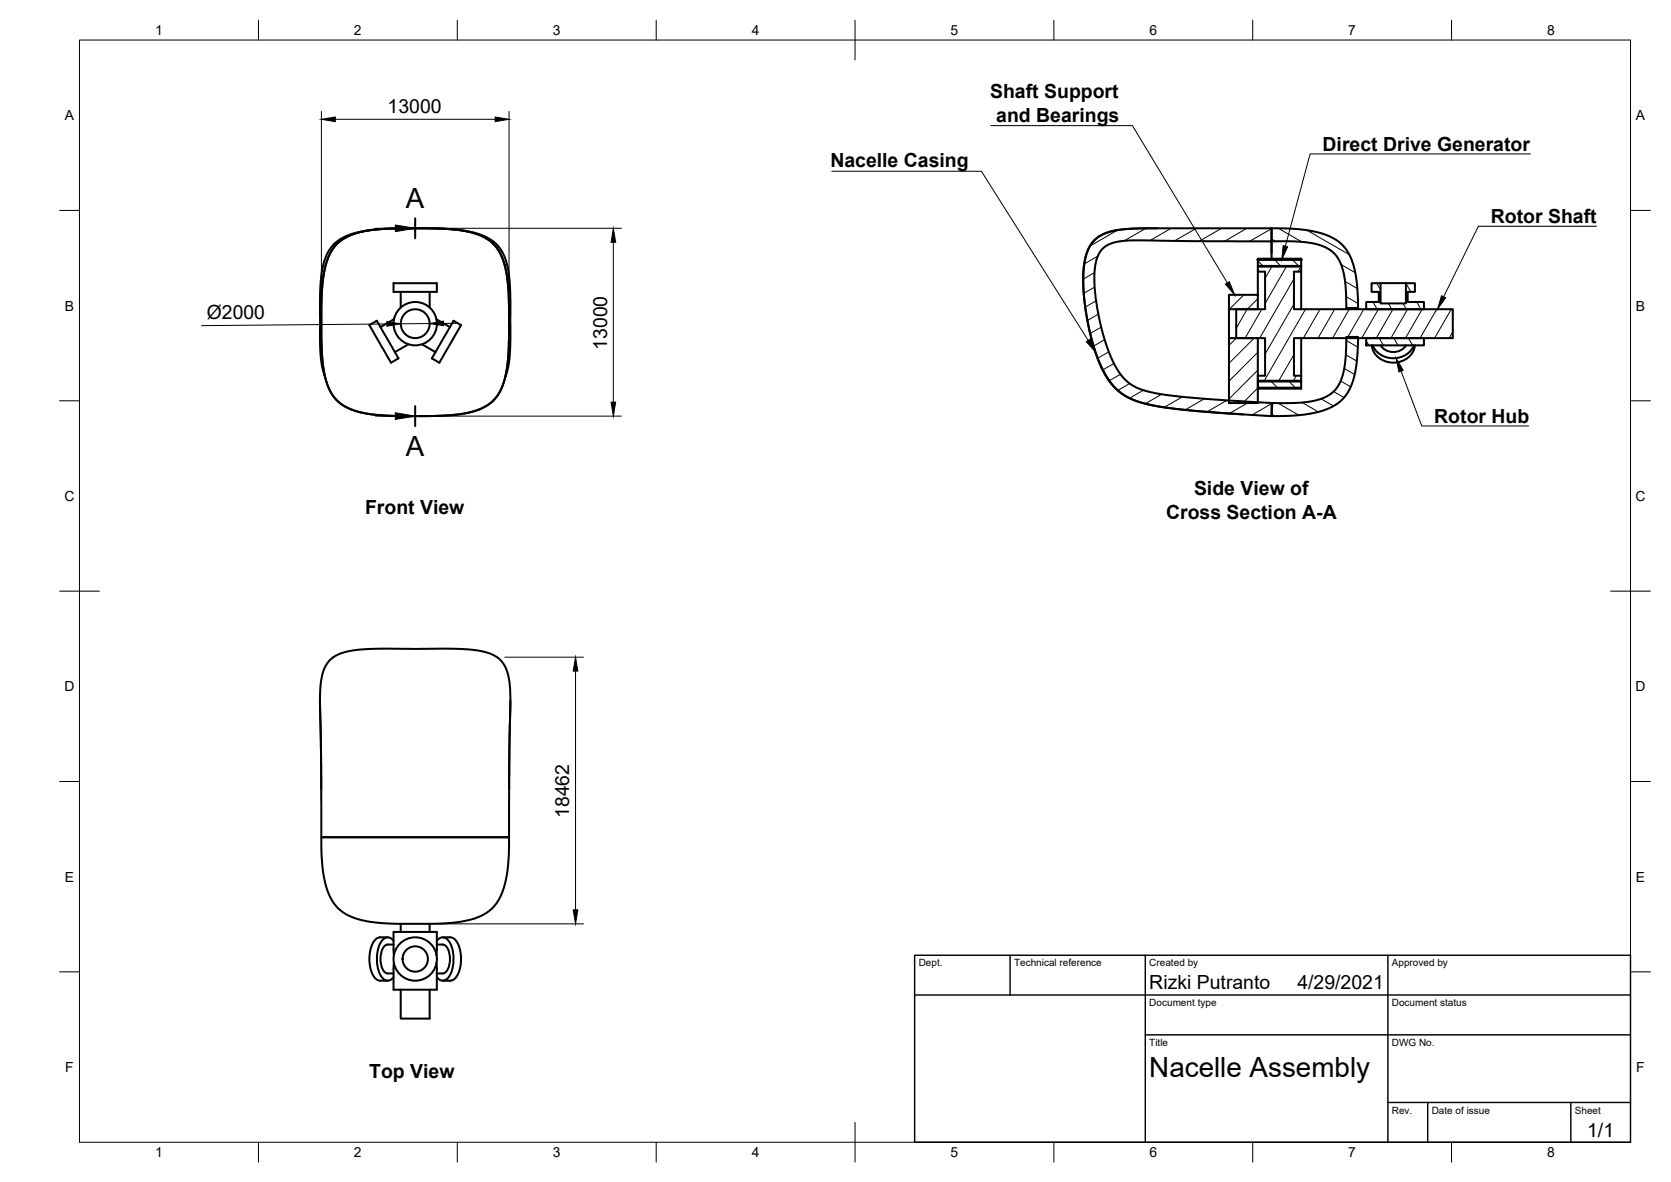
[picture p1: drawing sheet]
<svg xmlns="http://www.w3.org/2000/svg" width="420mm" height="297mm" viewBox="0 0 420 297" stroke-linecap="round" stroke-linejoin="round" font-family="sans-serif">
<!-- layer: Visible -->
<g fill="none" stroke="#000" stroke-width=".51">
<path d="M291.1 57.4l-8.5 .2-4.1 .8-1.5 .6-1.7 1.2-1.2 1.5-.7 1.4-.6 1.8-.4 3.2-.1 2.9 .4 5.1 .7 4.6 .9 4.1 1.5 4.9 1.1 2.7 2 3.4 2 2.2 2.6 1.8 3 1.3 3.7 .8 5.4 .9 17 1.3M319.7 57.4l6.9 .2 4.5 .7 3.4 1.2 2 1.1 1 .9a16.6 16.6 0 0 1 3.7 10.5l.3 5.4h-3l-.3-6.9-.4-2-.6-2.1a8.4 8.4 0 0 0-7.1-5.3l-4.4-.4-6-.1zM84.9 61.1l.2-.2a19 19 0 0 1 11.3-3.4l5.1-.1 9.5 .1 3.7 .2 3.5 .6a10.7 10.7 0 0 1 8.9 9.2l.5 3.1 .3 3.1 .1 10.9-.3 6.4-.7 4a10.6 10.6 0 0 1-9.1 8.7l-3.2 .5-3.7 .3-9.5 .1-7.4-.4-4.4-.8a10.5 10.5 0 0 1-8-8.9l-.5-3.2-.3-3.1-.1-10.9 .3-6.3 .7-4.1a11.5 11.5 0 0 1 3.1-5.8zM99 71.2h10.8v2.1h-10.8zM100.8 73.3v4M108 73.3v4M309 74.1h7.3v3.6h-7.3zM309 77.7v7.3M316.3 65.3h10.9v1.5h-10.9zM316.3 66.8v.2M316.3 65h10.9v.3h-10.9zM316.3 67h10.9v1.3h-1.8v9.4h39.9v7.3h-39.9v9.4h1.8v1.3h-10.9v-1.3h1.8v-9.4h-7.3v-7.3h7.3v-9.4h-1.8z"/>
<path d="M316.3 68.3v5.8M319.7 63.6v-6.2l-34.9 .1-2.9 .2-2.5 .5-1.9 .6-1.8 1.1-.9 .9-.8 1.2-.7 1.6-.5 2.2-.4 3.6 .3 6.4 1.2 7.2 1.6 5.5 1.8 4.4 2.5 3.9 1.8 1.7 1.9 1.3 3.2 1.3 3.4 .8 10.1 1.3 19.5 1.4 .2-3.3-16.6-1-9.1-.9-6.1-1.1-2.5-1-1.6-.9-1.6-1.6-1.7-2.4-1.4-2.7-1.1-3-1.3-4.3-.9-4.4-.5-3.4-.3-3.8 .3-4.5 .5-1.9 .5-1 .8-1 1.3-.9 1.1-.4 2.3-.5 5.6-.2 32.1 .2v4.4M327.2 66.8v.2M327.2 68.3v9.4M338.5 77.4v.3M341.5 77.4v.3M344.9 71.2h2.2v5h6.4v-5h2.3v2.1h-1.9v2.6h4.1v1.8h-14.5v-1.8h3.2v-2.6h-1.8zM347.2 71.2h6.3M81.7 94.7l-.7-2.7-.5-3.7v-13.2l.1-4.2 .4-3 .6-2.4 .7-1.9 1.3-1.8 1.1-1.1 1.6-1 2-.9 5.1-1 7.8-.4 10.5 .1 3.7 .3 2.9 .5 2.7 .7 1.9 .9 1.9 1.5 1 1.2 1 1.8 .9 3 .4 3.2 .2 3.5-.1 14.2-.4 3.7-.8 2.7M92.9 81.7l1.8-1.1 5.5 9.5-1.9 1.1zM99.1 80.2l-3.4 2M102.7 86.5l-3.4 2"/>
<path d="M106.1 86.5l3.4 2M109.7 80.2l3.4 2M114 80.6l1.9 1.1-5.4 9.5-1.9-1.1zM309 85h7.3v16.3h-7.3zM316.3 95.9h10.9v1.5h-10.9zM327.2 95.7v.2M327.2 85v9.4M327.2 97.4v.3h-10.9M343.5 85h14.5v1.8h-14.5zM344.9 86.8a5.6 5.6 0 0 0 8.8 3.3 4.6 4.6 0 0 0 2.1-3.3M345.2 86.8a5.8 5.8 0 0 0 5.1 3.2 5.8 5.8 0 0 0 5.2-3.2M347.1 86.8a3.9 3.9 0 0 0 6.5 0"/>
<path d="M319.7 101.3h5.3l3.9-.3 3.6-.9 2.2-1.2 1.2-1.1 .7-1.1 1-2.5 .6-3.3 .3-6.2h3l-.4 7-.5 2.6-1 2.9a11 11 0 0 1-8.5 6.4l-4.5 .7-6.9 .3zM80.5 176.1l.2 13.8 .1 20.5h47.2l.1-20.5 .2-13.8M80.8 198.2l-.3-23.1 .2-3.7 .3-1.9 .6-1.6 .7-1.3 1-1.1 1.1-.7 1.5-.7 4.1-.8 5.9-.3h17l5.9 .3 4.1 .8 1.9 .9 1.1 1 .7 .8 .8 1.5 .4 1.7 .4 2.6 .1 4.3-.3 21.3M97.5 235.5h-1.9a3.1 3.1 0 0 0-2.3 2.7 8.2 8.2 0 0 0 1.4 7.9l.9 .4h1.9M99 236.4a1.75 1.75 0 0 0-1.7-.8 1.75 1.75 0 0 0-1.5 1.1 9 9 0 0 0 .4 9.1 1.65 1.65 0 0 0 2.8-.2M99 237.4h-1.5a2.72 2.72 0 0 0-1.8 2.8v.8a4 4 0 0 0 1.4 3.5l1.9 .1M100.8 232.2h7.3M108 232.2v2M108.1 232.2l6.9-.4 2.3-.4 2.5-.8a10.9 10.9 0 0 0 7.2-8.8l.7-4.2 .3-7.2h-47.2l.2 7.2 .8 4.5 1.4 3.7 1.8 2.4a16.3 16.3 0 0 0 10.5 3.7l5.3 .3v2M109.8 237.4h1.5a2.72 2.72 0 0 1 1.8 2.8v.8a4 4 0 0 1-1.4 3.5l-1.9 .1M109.9 236.4a1.75 1.75 0 0 1 1.6-.8 1.75 1.75 0 0 1 1.5 1.1 9 9 0 0 1-.4 9.1 1.65 1.65 0 0 1-2.7-.2M111.3 235.5h1.9a3.1 3.1 0 0 1 2.4 2.7 8.2 8.2 0 0 1-1.4 7.9l-1 .4h-1.9"/>
<path d="M99 240.1v-5.9h10.8l-.1 5.9M99 241.9v6.8h10.8l-.1-6.8M100.8 248.7v7.3h7.2v-7.3"/>
<circle cx="104.4" cy="81.3" r="5.5"/>
<circle cx="104.4" cy="81.3" r="3.6"/>
<circle cx="104.4" cy="241" r="5.5"/>
<circle cx="104.4" cy="241" r="3.2"/>
</g>
<g fill="#000" stroke="#000" stroke-width=".25">
<circle cx="316.3" cy="65.3" r=".24"/>
<circle cx="327.2" cy="65.3" r=".24"/>
</g>
<!-- layer: Border -->
<g fill="none" stroke="#000" stroke-width=".25">
<path d="M20 10.1h390v276.9h-390zM65 5.1v5M115 5.1v5M165 5.1v5M215 5.1v10M265 5.1v5M315 5.1v5M365 5.1v5M15 52.9h5M410 52.9h5M15 100.7h5M410 100.7h5"/>
<path d="M15 148.6h10M405 148.6h10M15 196.4h5M410 196.4h5M15 244.2h5M410 244.2h5M65 287v5M115 287v5M165 287v5M215 282.1v9.9M265 287v5M315 287v5"/>
<path d="M365 287v5"/>
</g>
<!-- layer: TitleBlock -->
<path d="M230 240.1h180v46.9h-180zM230 250h180M254 240.1v9.9M288 240.1v46.9M349 240.1v46.9M288 260.1h122M349 277.1h61M359 277.1v9.9M395 277.1v9.9" fill="none" stroke="#000" stroke-width=".36"/>
<!-- layer: Hatching -->
<g fill="none" stroke="#000" stroke-width=".25">
<path d="M281 57.8l-6.9 4M288.1 57.4l-5.4 3.1M294.5 57.4l-5.3 3M300.8 57.4l-5.5 3.1M307.2 57.4l-5.6 3.2M313.5 57.4l-5.6 3.2M319.7 57.5l-5.5 3.1M321.5 57.4l5.8 3.4M328.6 57.9l10.7 6.1M275.2 68.5l-2.8 1.6M275.3 72.1l-2.8 1.6M275.6 75.6l-2.7 1.6"/>
<path d="M276.1 64.4l-3.4 1.9M276.2 78.9l-2.8 1.6M312.8 74.1l-3.7 3.6M316.3 75.1l-2.7 2.6-2.8 4.8M316.3 65.6l1.2 1.2M317.3 77.7l-4.2 7.3M319.7 60l1.1 .6M319.8 67l-1.7 2.9M320.5 65.3l1.5 1.5M323.4 67l-5.3 9.3M325 65.3l1.5 1.5M325.4 70.1l-8.7 14.9"/>
<path d="M325.4 76.4l-7.3 12.6M327.1 67l-.7 1.3M328.3 77.7l-10.4 18M331.9 77.7l-4.2 7.3M335.6 77.7l-4.2 7.3M337.2 66.5l3.6 2M338.2 70.7l3.1 1.8M338.5 74.5l3 1.8M339.3 77.7l-4.2 7.3M342.9 77.7l-4.2 7.3M345.2 75.9l1.1 1.8M346.2 71.2l.9 1.6"/>
<path d="M346.6 77.7l-4.2 7.3M349.1 76.3l.8 1.4M350.2 77.7l-4.1 7.3M352.8 76.3l.8 1.4M353.5 71.2l1.3 2.1M353.9 77.7l-4.2 7.3M356.2 75.9l1.1 1.8M357.6 77.7l-4.2 7.3M361.3 77.7l-4.2 7.3M364.9 77.7l-4.2 7.3M276.9 82.2l-2.8 1.6M277.7 85.4l-2.7 1.6"/>
<path d="M278.8 88.4l-2.8 1.6M280.1 91.3l-2.8 1.6M281.7 94.1l-2.7 1.6M284.1 96.4l-3 1.7M287.5 98.1l-3.5 2M292.1 99.1l-4.1 2.4M297.3 99.7l-4.6 2.7M310.9 85l-1.9 1.8M315.3 85l-6.3 6.3M316.3 88.5l-7.3 7.3M316.3 93l-7.3 7.3M316.3 97.5l-3.8 3.8"/>
<path d="M316.3 97l.4 .4M319.6 95.9l1.6 1.5M324.1 95.9l1.6 1.5M325.4 89.1l-3.9 6.6M325.9 94.4l-.7 1.3M335.3 98.4l2.6 1.5M337.1 95.7l2.5 1.5M338 92.6l2.6 1.5M338.4 89.2l2.8 1.5M338.5 85.6l2.9 1.6M343.5 85.6l.7 1.2M346.8 85l1.1 1.8"/>
<path d="M350.5 85l1 1.8M354.1 85l1.1 1.8M357.8 85l.2 .3M365.3 83.4l-.9 1.6M302.8 100.2l-4.8 2.8M308.5 100.6l-5 2.9M314.2 101l-5.1 2.9M319.7 104l.9 .6M319.9 101.4l-5.1 2.9M321.3 101.3l5.3 3M327.4 101.1l4.1 2.4M332.2 100.2l3.1 1.8"/>
</g>
<!-- layer: Annotations -->
<path d="M104.4 54.9v5M104.4 102.1v5" fill="none" stroke="#000" stroke-width=".51"/>
<path d="M249.1 31.6h35.6l23.9 39.5M384.8 38.7h-55.4l-6.2 23.2M94.4 57.4h5M209.1 43h37.7l26.8 42.6M401.4 56.9h-29.7l-8.7 17.7M352.3 93.3l5.2 13.7h26.8M94.4 104.6h5" fill="none" stroke="#000" stroke-width=".25"/>
<path d="M99.4 56.5l5 .9-5 .8zM308.1 71.4l1-.6 1.3 3.3zM322.6 61.7l1.2 .3-1.5 3.3zM362.5 74.3l1 .5-2.1 2.9zM273.1 85.9l1-.7 1.4 3.3zM351 90l1.8 3.1-1.1 .4zM99.4 103.7l5 .9-5 .8z" fill="#000" stroke="#000" stroke-width=".25"/>
<!-- layer: Dimensions -->
<path d="M80.8 28v51M84.3 30h40.2M128 28v51M106.4 57.4h49.8M154.2 60.9v40.2M97.3 81.4l-46.6 .4M108 81.3l-7.2 .1M115 81.2l-3.5 .1M106.4 104.6h49.8M126.9 165.1h19.8M144.7 168.6v60M110.1 232.2h36.6" fill="none" stroke="#000" stroke-width=".25"/>
<path d="M80.8 30l3.5-.6v1.2zM124.5 29.4l3.5 .6-3.5 .6zM154.2 57.4l.6 3.5h-1.2zM97.3 80.8l3.5 .6-3.5 .6zM108 81.3l3.5-.6v1.2zM153.6 101.1h1.2l-.6 3.5zM144.7 165.1l.6 3.5h-1.2zM144.1 228.6h1.2l-.6 3.6z" fill="#000" stroke="#000" stroke-width=".25"/>
<g font-size="7">
<text x="102.1" y="52.4">A</text>
<text x="102.1" y="114.6">A</text>
<text x="289" y="270.6">Nacelle Assembly</text>
</g>
<g font-size="4.9">
<text x="97.5" y="28.4">13000</text>
<text x="249" y="24.7">Shaft Support</text>
<text x="250.5" y="30.6">and Bearings</text>
<text x="332.5" y="38">Direct Drive Generator</text>
<text x="208.8" y="42">Nacelle Casing</text>
<text x="374.9" y="56.2">Rotor Shaft</text>
<text x="52" y="80.2">Ø2000</text>
<text x="152.7" y="87.9" transform="rotate(-90 152.7 87.9)">13000</text>
<text x="360.6" y="106.3">Rotor Hub</text>
<text x="300.2" y="124.4">Side View of</text>
<text x="91.8" y="129.1">Front View</text>
<text x="293.2" y="130.4">Cross Section A-A</text>
<text x="143.2" y="205.6" transform="rotate(-90 143.2 205.6)">18462</text>
<text x="289" y="248.5">Rizki Putranto</text>
<text x="326.2" y="248.5">4/29/2021</text>
<text x="92.8" y="271">Top View</text>
<text x="399.1" y="285.7">1/1</text>
</g>
<g font-size="3.5">
<text x="39" y="8.8">1</text>
<text x="89" y="8.8">2</text>
<text x="139" y="8.8">3</text>
<text x="189" y="8.8">4</text>
<text x="239" y="8.8">5</text>
<text x="289" y="8.8">6</text>
<text x="339" y="8.8">7</text>
<text x="389" y="8.8">8</text>
<text x="16.3" y="30.2">A</text>
<text x="411.3" y="30.2">A</text>
<text x="16.3" y="78">B</text>
<text x="411.3" y="78">B</text>
<text x="16.2" y="125.9">C</text>
<text x="411.2" y="125.9">C</text>
<text x="16.2" y="173.7">D</text>
<text x="411.2" y="173.7">D</text>
<text x="16.3" y="221.6">E</text>
<text x="411.3" y="221.6">E</text>
<text x="16.4" y="269.4">F</text>
<text x="411.4" y="269.4">F</text>
<text x="39" y="290.8">1</text>
<text x="89" y="290.8">2</text>
<text x="139" y="290.8">3</text>
<text x="189" y="290.8">4</text>
<text x="239" y="290.8">5</text>
<text x="289" y="290.8">6</text>
<text x="339" y="290.8">7</text>
<text x="389" y="290.8">8</text>
</g>
<g font-size="2.5">
<text x="231" y="242.9">Dept.</text>
<text x="255" y="242.9">Technical reference</text>
<text x="289" y="242.9">Created by</text>
<text x="350" y="242.9">Approved by</text>
<text x="289" y="252.8">Document type</text>
<text x="350" y="252.8">Document status</text>
<text x="289" y="262.9">Title</text>
<text x="350" y="262.9">DWG No.</text>
<text x="350" y="279.9">Rev.</text>
<text x="360" y="279.9">Date of issue</text>
<text x="396" y="279.9">Sheet</text>
</g>
</svg>
